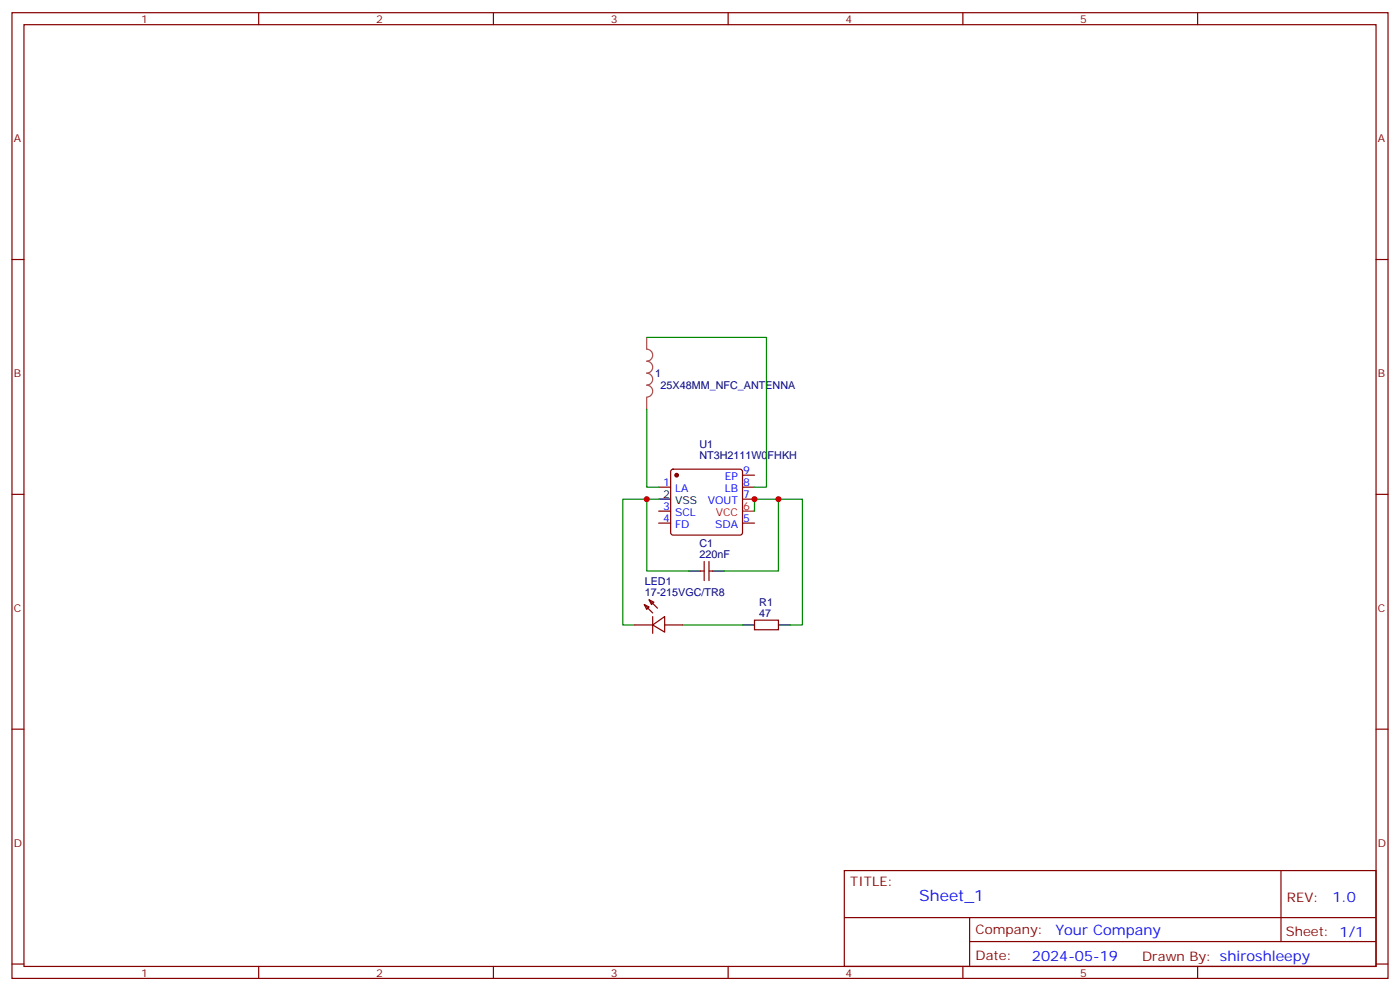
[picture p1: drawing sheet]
<svg xmlns="http://www.w3.org/2000/svg" width="412mm" height="292mm" viewBox="0 0 412 292" stroke-linecap="round" stroke-linejoin="round" font-family="sans-serif">
<g fill="none" stroke="#870000" stroke-width=".35">
<path d="M3.5 3.7h405.4v284.4h-405.4zM7.1 7.3h398.2v277.3h-398.2zM76.2 3.7v3.6M145.3 3.7v3.6M214.5 3.7v3.6M283.6 3.7v3.6M352.8 3.7v3.6M3.5 76.4h3.6M405.3 76.4h3.6M197.8 138.4l.5-.3h19.7l.5 .3 .2 .5v17.9l-.2 .5-.5 .3h-19.7l-.5-.3-.2-.5v-17.9zM218.7 139.9h3.5M3.5 145.6h3.6"/>
<path d="M194 143.4h3.6M194 154h3.6M194 150.5h3.6M218.7 143.4h3.5M218.7 147h3.5M218.7 154h3.5M405.3 145.6h3.6M189.8 178l1.4 .7-.7 .7zM189.8 178l2.5 2.5M191.2 176.6l1.4 .7-.7 .7zM191.2 176.6l2.5 2.5M206.4 168.1h1"/>
<path d="M207.4 165.3v5.7M208.8 165.3v5.7M208.8 168.1h1.1M187 184h5.3M192.3 184l3.5-2.5v4.6zM192.3 181.5v5M195.8 184h5.3M222.2 182.6h7.1v2.8h-7.1zM3.5 214.7h3.6M405.3 214.7h3.6M248.7 256.3h156.6v28.3h-156.6zM377.3 256.4v20.8"/>
<path d="M248.7 270.2h156.5M285.6 277.2h119.6M285.6 270.2v14.1M3.5 283.8h3.6M76.2 284.6v3.5M145.3 284.6v3.5M214.5 284.6v3.5M283.6 284.6v3.5M352.8 284.6v3.5M405.3 283.8h3.6"/>
</g>
<path d="M218.7 150.5h3.5" fill="none" stroke="#f00" stroke-width=".35"/>
<path d="M194 147h3.6M202.8 168.1h3.6M209.9 168.1h3.5M218.7 184h3.5M229.3 184h3.5" fill="none" stroke="#000" stroke-width=".35"/>
<circle cx="199.3" cy="139.9" r=".53" fill="#870000" stroke="#870000" stroke-width=".35"/>
<path d="M190.5 99.3v3.5a1.76 1.76 0 0 1 1.8 1.8 1.76 1.76 0 0 1-1.8 1.7 1.76 1.76 0 0 1 1.8 1.8 1.76 1.76 0 0 1-1.8 1.8 1.76 1.76 0 0 1 1.8 1.7 1.76 1.76 0 0 1-1.8 1.8 1.76 1.76 0 0 1 1.8 1.8 1.76 1.76 0 0 1-1.8 1.7M190.5 117v3.5" fill="none" stroke="#a64a4a" stroke-width=".35"/>
<path d="M190.5 99.3h35.3v44.1h-3.6M190.5 120.5v22.9h3.5M190.5 147v21.1h12.3M194 147h-10.6v37h3.6M222.2 150.5v-3.5h14.2v37h-3.6M229.3 147v21.1h-15.9M201.1 184h17.6" fill="none" stroke="#008700" stroke-width=".35"/>
<g fill="#c00">
<circle cx="222.3" cy="147" r=".88"/>
<circle cx="229.3" cy="147" r=".88"/>
<circle cx="190.5" cy="147" r=".88"/>
</g>
<text font-size="4.6" fill="#00f" x="270.8" y="265.4">Sheet_1</text>
<g font-size="4.2" fill="#00f">
<text x="392.5" y="265.6">1.0</text>
<text x="310.9" y="275.2">Your Company</text>
<text x="304" y="283">2024-05-19</text>
</g>
<g font-size="3.9" fill="#800">
<text x="250.5" y="260.9">TITLE:</text>
<text x="379.1" y="265.6">REV:</text>
<text x="287.4" y="275.1">Company:</text>
<text x="378.7" y="275.7">Sheet: 1/1</text>
<text x="287.4" y="282.8">Date:</text>
<text x="336.4" y="282.9">Drawn By: shiroshleepy</text>
</g>
<g font-size="3.2" fill="#800">
<text x="41.6" y="6.7">1</text>
<text x="110.8" y="6.7">2</text>
<text x="179.9" y="6.7">3</text>
<text x="249.1" y="6.7">4</text>
<text x="318.2" y="6.7">5</text>
<text x="4.1" y="41.8">A</text>
<text x="405.9" y="41.8">A</text>
<text x="4.1" y="111">B</text>
<text x="405.9" y="111">B</text>
<text x="4.1" y="180.1">C</text>
<text x="405.9" y="180.1">C</text>
<text x="4.1" y="249.3">D</text>
<text x="405.9" y="249.3">D</text>
<text x="41.6" y="287.5">1</text>
<text x="110.8" y="287.5">2</text>
<text x="179.9" y="287.5">3</text>
<text x="249.1" y="287.5">4</text>
<text x="318.2" y="287.5">5</text>
</g>
<g font-size="3.2" fill="#000080">
<text x="193" y="111.1">1</text>
<text x="194.6" y="114.6">25X48MM_NFC_ANTENNA</text>
<text x="206" y="135.2">NT3H2111W0FHKH</text>
<text x="206" y="132">U1</text>
<text x="206" y="161.1">C1</text>
<text x="206" y="164.3">220nF</text>
<text x="189.9" y="172.4">LED1</text>
<text x="189.9" y="175.5">17-215VGC/TR8</text>
<text x="223.7" y="178.4">R1</text>
<text x="223.7" y="181.5">47</text>
</g>
<g font-size="3.2" fill="#00f">
<text x="195.4" y="143.1">1</text>
<text x="213.5" y="141.3">EP</text>
<text x="218.9" y="139.6">9</text>
<text x="218.9" y="143.1">8</text>
<text x="198.9" y="144.9">LA</text>
<text x="208.5" y="148.4">VOUT</text>
<text x="213.5" y="144.9">LB</text>
<text x="218.9" y="146.6">7</text>
<text x="195.4" y="153.7">4</text>
<text x="195.4" y="150.1">3</text>
<text x="198.9" y="155.4">FD</text>
<text x="198.9" y="151.9">SCL</text>
<text x="210.6" y="155.4">SDA</text>
<text x="218.9" y="153.7">5</text>
</g>
<g font-size="3.2">
<text x="195.4" y="146.6">2</text>
<text x="198.9" y="148.4">VSS</text>
</g>
<g font-size="3.2" fill="#f00">
<text x="210.8" y="151.9">VCC</text>
<text x="218.9" y="150.1">6</text>
</g>
</svg>
